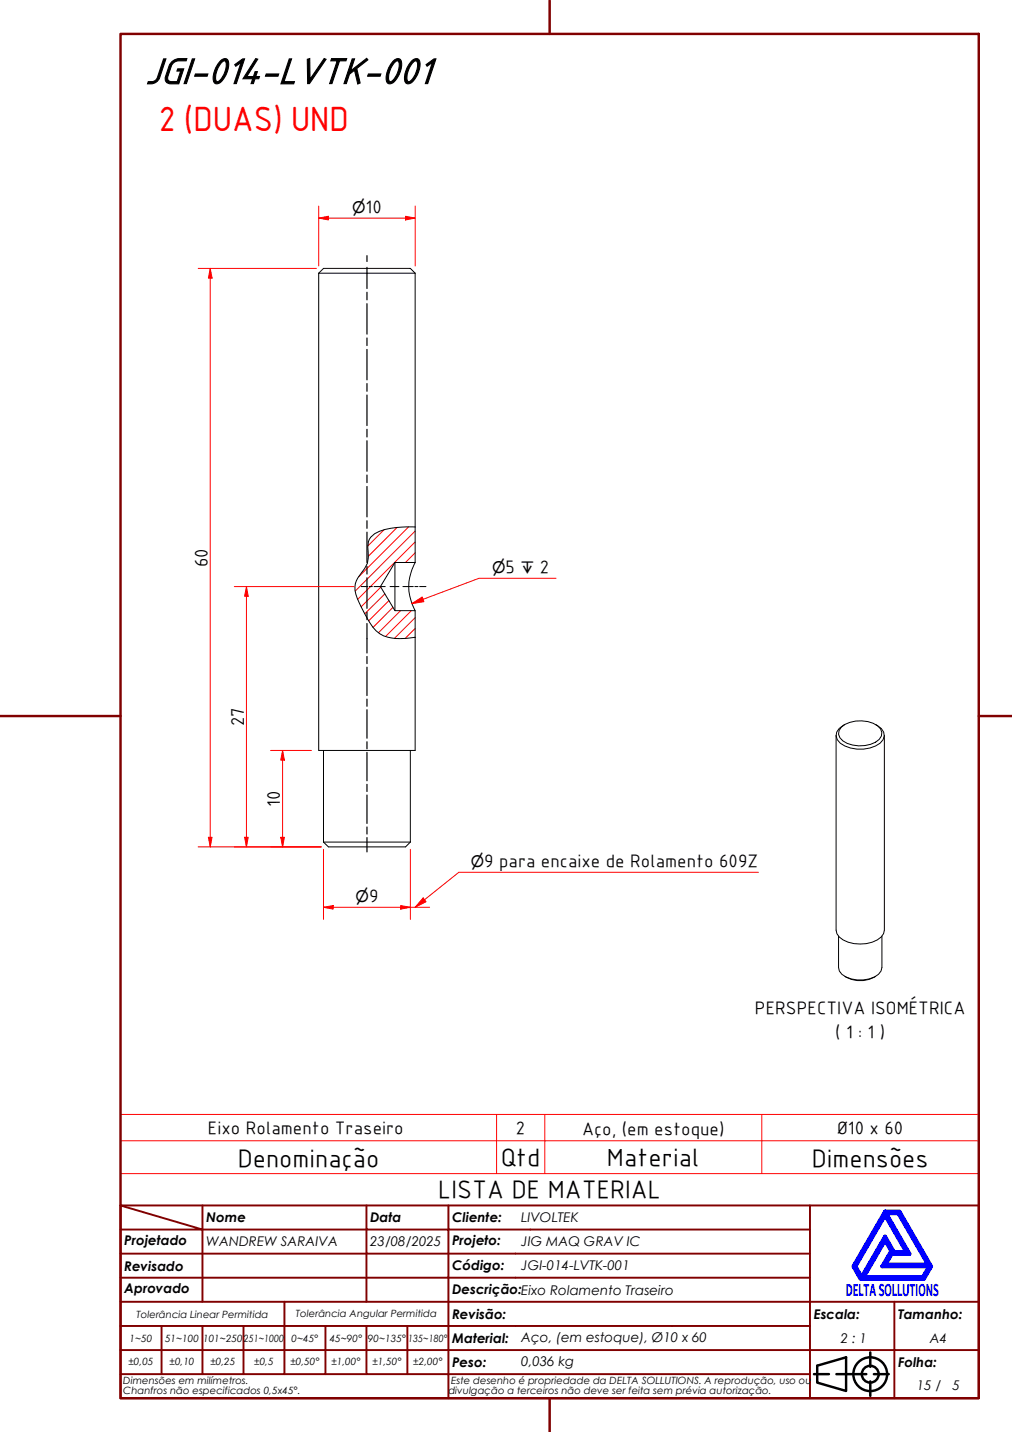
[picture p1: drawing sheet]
<svg xmlns="http://www.w3.org/2000/svg" width="210mm" height="297mm" viewBox="0 0 210 297" stroke-linecap="round" stroke-linejoin="round" font-family="sans-serif">
<!-- layer: Hatch (ABNT) -->
<g fill="none" stroke="#f00" stroke-width=".21">
<path d="M79.7 109.9l-3.4 3.3M82.4 109.4l-6 6M84.8 109.3l-10.4 10.3M86.1 114.7l-2 2M86.1 112.4l-11.9 11.9M86.1 110.2l-12.4 12.4M79 121.8l-4.1 4.1M79.8 123.2l-4.1 4.1M80.7 124.6l-4.2 4.2M81.5 126l-4.1 4.1M83.1 126.7l-4.6 4.5M85.3 126.7l-5.3 5.3"/>
<path d="M86.1 130.4l-2 2M86.1 128.1l-4.3 4.3"/>
</g>
<!-- layer: Visible (ABNT) -->
<g fill="none" stroke="#000" stroke-width=".21">
<path d="M66.1 56.7v99h20v-23.5M66.1 56.7h20M66.1 56.7l1-1h18l1 1M86.1 56.7v60M81.9 116.7v10M86.1 116.7h-4.2l-3 5 3 5h4.2v5.5M86.1 109.3a21.5 21.5 0 0 0-7.4 .9 3.4 3.4 0 0 0-2.3 4.4 4.9 4.9 0 0 1-1.5 4.3 4.4 4.4 0 0 0-.8 5.2l1.4 3a9 9 0 0 0 4.1 4.8 13.9 13.9 0 0 0 6.5 .3M86.1 116.7a10 10 0 0 0 0 10M67.1 155.7v19M85.1 155.7v19M173.4 152.5v40.4a3.1 3.1 0 0 0 2.5 2.5 7.3 7.3 0 0 0 6.9-1l.5-.7 .1-.8v-40.4M174.5 150.9a6.5 6.5 0 0 1 7.5-.3 1.88 1.88 0 0 1 .9 1.8 1.88 1.88 0 0 1-1.3 1.6 6.8 6.8 0 0 1-6.8-.3 1.76 1.76 0 0 1-.3-2.8z"/>
<path d="M175.2 150.3a2.83 2.83 0 0 0-1.8 2.4 3.4 3.4 0 0 0 3 2.5 7.5 7.5 0 0 0 6.1-1 2.22 2.22 0 0 0 .8-2.3 2.22 2.22 0 0 0-1.7-1.6M67.1 174.7h18M67.1 174.7l1 1h16l1-1M173.9 194.2v6.5a2.91 2.91 0 0 0 2.7 2.4 6.7 6.7 0 0 0 5.6-1l.5-.7 .2-.7v-6.5M175.2 202.5a6.1 6.1 0 0 0 6.4 0"/>
</g>
<path d="M25 236.6h178v-5.4h-178v12.2M103 231.2v12.2M113 231.2v12.2M158 231.2v12.2M203 236.6v6.8h-178M25 243.4v6.6h178v-6.6" fill="none" stroke="#f00" stroke-width=".21"/>
<!-- layer: Borda A3/A4 (ABNT) -->
<path d="M25 7h178v283h-178zM114 0v7M0 148.5h25M203 148.5h7M114 290v7" fill="none" stroke="#800000" stroke-width=".51"/>
<path d="M183.6 257.3l1.2 2.2-1.8 3.2h9.7l-1.3 2.2h-12.2zM183.6 252.1l4.4 7.6h-2.6l-1.8-3.2-4.9 8.4-1.3-2.2zM183.6 251.3h3l6.5 11.4-1.5 2.6h-13.1l-1.5-2.6zM183.8 251.7h2.5l6.2 10.6h-8.8l1.3-2.2h3.7zM185 259.7h.2l-.1 .2z" fill="none" stroke="#00f" stroke-width=".8"/>
<!-- layer: 0 -->
<path d="M178.5 265.3h13.1" fill="none" stroke="#000" stroke-width=".21"/>
<g fill="none" stroke="#800000" stroke-width=".4">
<path d="M25 250l17 5h-17M25 250h178v40h-178zM42 255h34v5h17M42 255v15M42 250v5M76 250v5h17v5M93 250v5h75M168 250v20h-143M25 260h51v10M25 275h17M33.5 275v10M50.5 275h-8.5v10"/>
<path d="M59 270v15h-8.5M67.5 275v10h-8.5M76 275v10h8.5M84.5 275v10M93 275h-42.5v10M93 260v5h-68M93 275v10h75M93 260h75M93 275h75M168 265h-75v10M185.5 270v10h17.5M203 270h-35v10h17.5v10"/>
<path d="M25 285h25.5M25 280h143v10M67.5 285h8.5M84.5 285h8.5v5"/>
</g>
<g fill="none" stroke="#000" stroke-width=".51">
<path d="M168.8 285h3.1M169.5 283.3l6-1.8v7l-6-1.7zM173.5 285h6.2M180.5 280.5v3M180.5 286.5v3M181.3 285h3"/>
<circle cx="180.5" cy="285" r="3.5"/>
<circle cx="180.5" cy="285" r="1.75"/>
</g>
<!-- layer: Linha de centro (ISO) -->
<path d="M74.9 121.7h1.3M76.6 121.7h.6M77.6 121.7h2.3M80.9 121.7h1.8M83.6 121.7h2.1M86 121.7h.7M87 121.7h1.3" fill="none" stroke="#000" stroke-width=".21"/>
<path d="M43.6 173.7v2" fill="none" stroke="#f00" stroke-width=".21"/>
<path d="M43.2 173.7h.8l-.4 2z" fill="#f00"/>
<path d="M43.6 55.7v2M43.2 173.7h.8l-.4 2z" fill="none" stroke="#f00" stroke-width=".21"/>
<path d="M43.6 55.7l.4 2h-.8z" fill="#f00"/>
<path d="M41.1 55.7h24.5M43.6 55.7l.4 2h-.8zM43.6 57.7v116M41.1 175.7h25.5M58.6 173.7v2" fill="none" stroke="#f00" stroke-width=".21"/>
<path d="M58.2 173.7h.8l-.4 2z" fill="#f00"/>
<path d="M58.6 155.7v2M58.2 173.7h.8l-.4 2z" fill="none" stroke="#f00" stroke-width=".21"/>
<path d="M58.6 155.7l.4 2h-.8z" fill="#f00"/>
<path d="M56.1 155.7h8.5M58.6 155.7l.4 2h-.8zM58.6 157.7v16M51.1 173.7v2M56.1 175.7h10.5" fill="none" stroke="#f00" stroke-width=".21"/>
<path d="M50.7 173.7h.8l-.4 2z" fill="#f00"/>
<path d="M51.1 121.7v2M50.7 173.7h.8l-.4 2z" fill="none" stroke="#f00" stroke-width=".21"/>
<path d="M51.1 121.7l.4 2h-.8z" fill="#f00"/>
<path d="M48.6 121.7h24.8M51.1 121.7l.4 2h-.8zM51.1 123.7v50M48.6 175.7h18" fill="none" stroke="#f00" stroke-width=".21"/>
<path d="M87.8 124.3l-2.4 .9" fill="none" stroke="#f00" stroke-width=".21"/>
<path d="M85.4 125.2l2.2-1.3 .3 .9z" fill="#f00"/>
<path d="M115.3 120h-16l-11.5 4.3M85.4 125.2l2.2-1.3 .3 .9z" fill="none" stroke="#f00" stroke-width=".21"/>
<path d="M66.1 45.2h2" fill="none" stroke="#f00" stroke-width=".21"/>
<path d="M66.1 45.2l2-.3v.7z" fill="#f00"/>
<path d="M66.1 45.2l2-.3v.7zM84.1 45.2h2" fill="none" stroke="#f00" stroke-width=".21"/>
<path d="M84.1 44.9l2 .3-2 .4z" fill="#f00"/>
<path d="M66.1 42.7v12.5M68.1 45.2h16M84.1 44.9l2 .3-2 .4zM86.1 42.7v12.5M83.1 188.2h2" fill="none" stroke="#f00" stroke-width=".21"/>
<!-- layer: Eixo de trabalho (ISO) -->
<g fill="none" stroke="#000" stroke-width=".25">
<path d="M76.1 53v1.2M76.1 55.5v4.3M76.1 60.6v1.6M76.1 63v6.3M76.1 70.1v1.6M76.1 72.5v6.3M76.1 79.6v1.6M76.1 81.9v6.4M76.1 89.1v1.5M76.1 91.4v6.4M76.1 98.5v1.6M76.1 100.9v6.3"/>
<path d="M76.1 108v1.6M76.1 110.4v6.3M76.1 117.5v1.6M76.1 119.9v6.3M76.1 127v1.6M76.1 129.3v6.2M76.1 136.2v1.5M76.1 138.4v5.9M76.1 145v1.5M76.1 147.2v5.9M76.1 153.9v1.4M76.1 156.1v5.9"/>
<path d="M76.1 162.7v1.5M76.1 164.9v5.9M76.1 171.5v1.5M76.1 173.7v3"/>
</g>
<path d="M83.1 187.8l2 .4-2 .4z" fill="#f00"/>
<path d="M67.1 188.2h2M83.1 187.8l2 .4-2 .4z" fill="none" stroke="#f00" stroke-width=".21"/>
<path d="M67.1 188.2l2-.4v.8z" fill="#f00"/>
<path d="M67.1 176.2v14.5M85.1 176.2v14.5M67.1 188.2l2-.4v.8zM69.1 188.2h14" fill="none" stroke="#f00" stroke-width=".21"/>
<path d="M88.1 186.6l-2 1.6" fill="none" stroke="#f00" stroke-width=".21"/>
<path d="M87.8 186.3l.6 .7-2.3 1.2z" fill="#f00"/>
<path d="M85.1 188.2h4M87.8 186.3l.6 .7-2.3 1.2zM157.3 180.9h-62.1l-7.1 5.7" fill="none" stroke="#f00" stroke-width=".21"/>
<text font-size="27.6" fill="#fff" x="192.9" y="291" transform="rotate(-33 192.9 291)">.</text>
<text font-size="8.1" x="30" y="17.3">JGI-014-LVTK-001</text>
<text font-size="7" fill="#f00" x="32.9" y="27.2">2 (DUAS) UND</text>
<g font-size="5.4">
<text x="49.3" y="242">Denominação</text>
<text x="103.9" y="241.8">Qtd</text>
<text x="125.9" y="241.8">Material</text>
<text x="168.4" y="242">Dimensões</text>
<text x="90.9" y="248.5">LISTA DE MATERIAL</text>
</g>
<g font-size="3.9">
<text x="75.8" y="44.1">10</text>
<text x="43.1" y="117.7" transform="rotate(-90 43.1 117.7)">60</text>
<text x="104.9" y="118.8">5</text>
<text x="112" y="118.8">2</text>
<text x="50.5" y="150.7" transform="rotate(-90 50.5 150.7)">27</text>
<text x="58.1" y="167.4" transform="rotate(-90 58.1 167.4)">10</text>
<text x="100.5" y="179.9">9 para encaixe de Rolamento 609Z</text>
<text x="76.5" y="187.1">9</text>
<text x="156.6" y="210.4">PERSPECTIVA ISOMÉTRICA</text>
<text x="173.2" y="215.4">( 1 : 1 )</text>
<text x="43.1" y="235.2">Eixo Rolamento Traseiro</text>
<text x="107" y="235.2">2</text>
<text x="120.7" y="235.3">Aço, (em estoque)</text>
<text x="173.7" y="235.2">Ø10 x 60</text>
</g>
<text font-size="3.9" fill="#00f" x="175.4" y="268.8">DELTASOLLUTIONS</text>
<g font-size="3.3">
<text x="73" y="44.1">⌀</text>
<text x="102.1" y="118.8">⌀</text>
<text x="108" y="118.8">↧</text>
<text x="73.7" y="187.1">⌀</text>
</g>
<text font-size="3.2" x="97.7" y="179.9">⌀</text>
<g font-size="2.8">
<text x="42.8" y="253.5">Nome</text>
<text x="76.8" y="253.5">Data</text>
<text x="93.8" y="253.6">Cliente:</text>
<text x="108.1" y="253.5">LIVOLTEK</text>
<text x="25.8" y="263.6">Revisado</text>
<text x="25.8" y="258.3">Projetado</text>
<text x="42.8" y="258.5">WANDREW SARAIVA</text>
<text x="76.8" y="258.4">23/08/2025</text>
<text x="93.8" y="263.4">Código:</text>
<text x="93.8" y="258.3">Projeto:</text>
<text x="108.1" y="263.5">JGI-014-LVTK-001</text>
<text x="108.1" y="258.5">JIG MAQ GRAV IC</text>
<text x="25.8" y="268.3">Aprovado</text>
<text x="93.8" y="268.3">Descrição:Eixo Rolamento Traseiro</text>
<text x="93.8" y="273.6">Revisão:</text>
<text x="168.8" y="273.5">Escala:</text>
<text x="186.3" y="273.5">Tamanho:</text>
<text x="93.8" y="278.6">Material:</text>
<text x="108.1" y="278.3">Aço, (em estoque), Ø10 x 60</text>
<text x="174.4" y="278.5">2 : 1</text>
<text x="192.8" y="278.6">A4</text>
<text x="93.8" y="283.5">Peso:</text>
<text x="108.1" y="283.3">0,036 kg</text>
<text x="186.3" y="283.5">Folha:</text>
<text x="190.2" y="288.4">15 / 15</text>
</g>
<g font-size="2.1">
<text x="28.3" y="273.3">Tolerância Linear Permitida</text>
<text x="61.4" y="273.1">Tolerância Angular Permitida</text>
<text x="26.9" y="278.3">1~50</text>
<text x="34.2" y="278.3">51~100</text>
<text x="42.1" y="278.3">101~250</text>
<text x="50.5" y="278.3">251~1000</text>
<text x="60.5" y="278.3">0~45°</text>
<text x="68.4" y="278.3">45~90°</text>
<text x="76.3" y="278.3">90~135°</text>
<text x="84.7" y="278.3">135~180°</text>
<text x="25.6" y="287.1">Dimensões em milímetros.</text>
<text x="26.6" y="283.2">±0,05</text>
<text x="35.2" y="283.2">±0,10</text>
<text x="43.6" y="283.2">±0,25</text>
<text x="52.7" y="283.2">±0,5</text>
<text x="60.2" y="283.2">±0,50°</text>
<text x="68.7" y="283.2">±1,00°</text>
<text x="77.2" y="283.2">±1,50°</text>
<text x="85.7" y="283.2">±2,00°</text>
<text x="93.6" y="287.1">Este desenho é propriedade da DELTA SOLLUTIONS. A reprodução, uso ou</text>
<text x="25.6" y="289.2">Chanfros não especificados 0,5x45°.</text>
<text x="93" y="289.2">divulgação a terceiros não deve ser feita sem prévia autorização.</text>
</g>
</svg>
